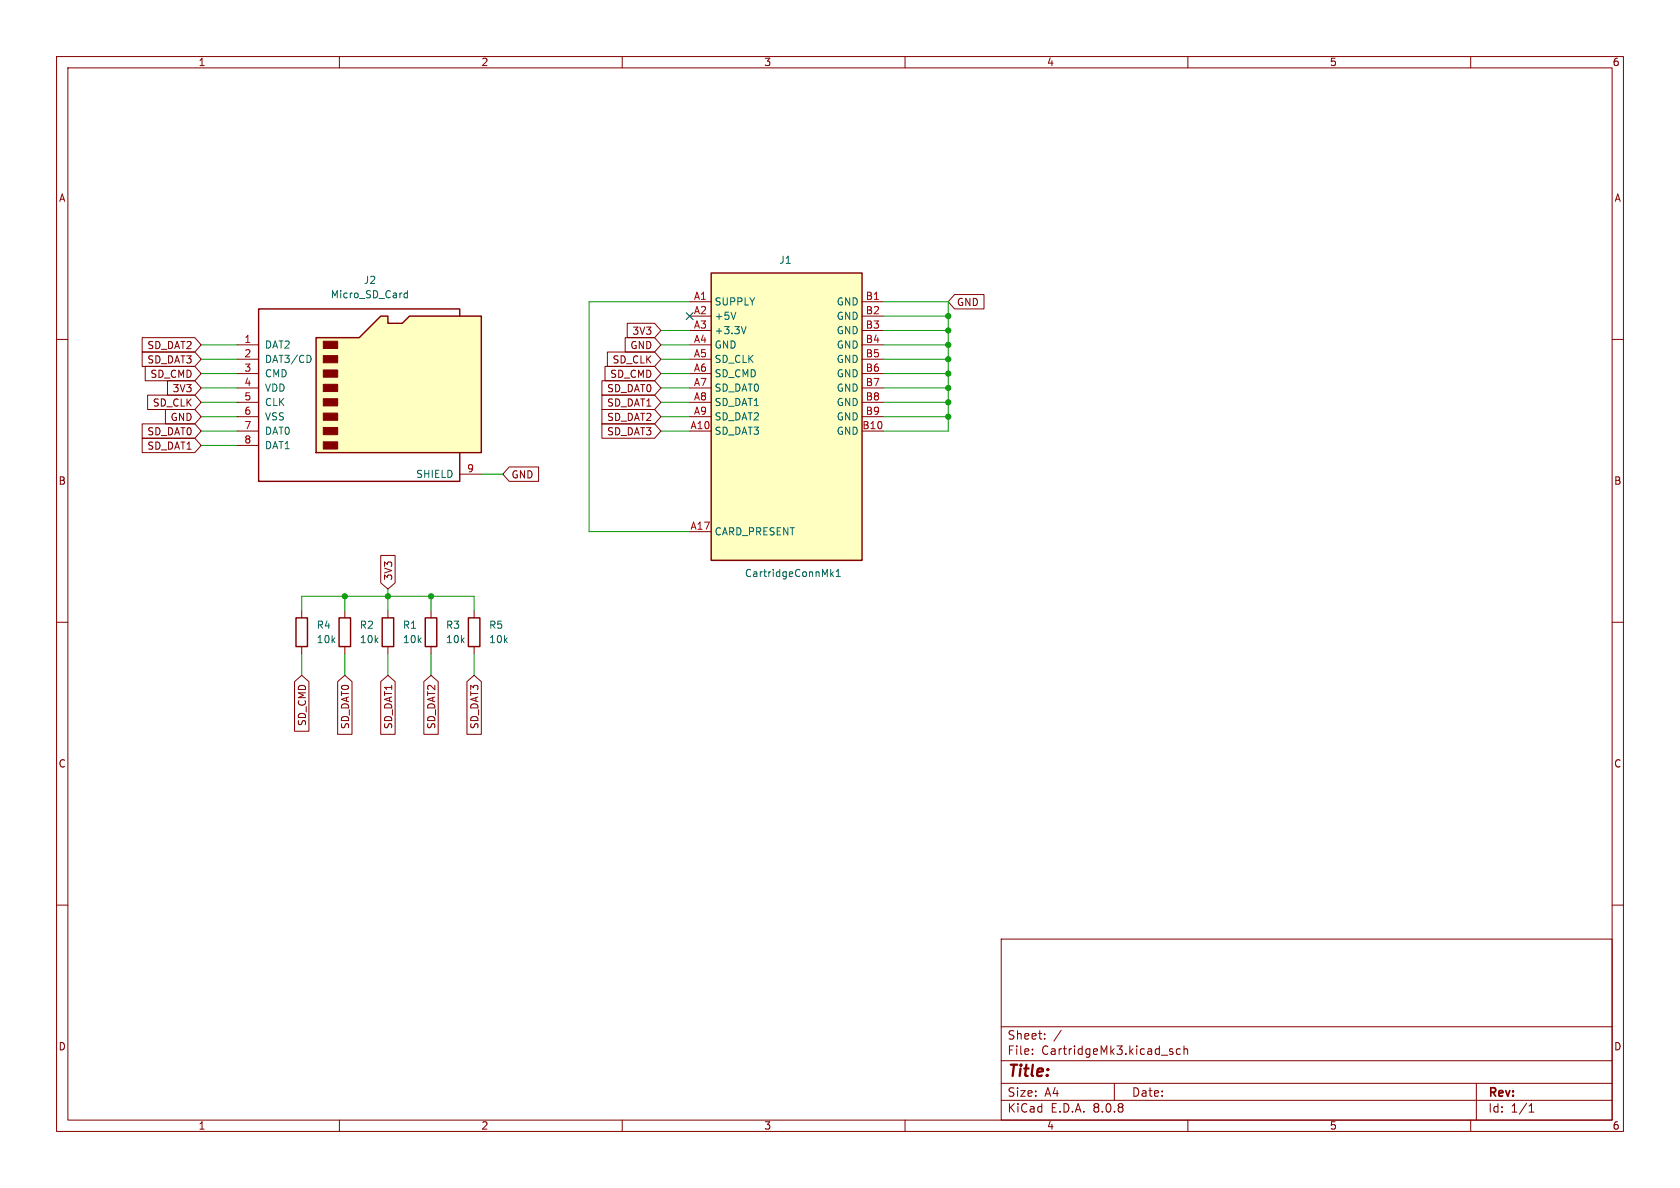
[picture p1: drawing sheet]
<svg xmlns="http://www.w3.org/2000/svg" width="297mm" height="210mm" viewBox="0 0 297 210" stroke-linecap="round" stroke-linejoin="round" font-family="sans-serif">
<g fill="none" stroke="#840000" stroke-width=".18">
<path d="M10 10h277v190h-277zM12 12h273v186h-273zM60 10v2M110 10v2M160 10v2M210 10v2M260 10v2M10 60h2M285 60h2M10 110h2M285 110h2M10 160h2"/>
<path d="M177 166h108v32h-108zM285 160h2M60 198v2M110 198v2M160 198v2M177 194.5h108M177 191.5h108M177 187.5h108M177 181.5h108M182.5 186.3v.1M182.5 185.5v.1M184.7 183.6v.1"/>
<path d="M184.7 182.8v.1M187.6 182.1l-1.3 2M197 191.5v3M207 185.9l.3 .1 .1 .2-.2 .2h-.3M207 185.4l.3 .1M208.7 185.5l-.5-.1-.2 .3v.4l.1 .2h.6M209.3 185.5l.2-.1 .4 .1 .1 .9M209.3 184.9v1.5M210 198v2M260 198v2M261 191.5v6.5M270.3 196.6h.9"/>
<path d="M270.3 195.5l.4-.4v1.5"/>
</g>
<path d="M125.7 48.3h26.7v50.8h-26.7z" fill="#ffffc2"/>
<path d="M125.7 48.3h26.7v50.8h-26.7z" fill="none" stroke="#840000" stroke-width=".25"/>
<g fill="none" stroke="#840000" stroke-width=".18">
<path d="M121.9 53.3h3.8M121.9 55.9h3.8M121.9 58.4h3.8M152.4 53.3h3.8M152.4 55.9h3.8M152.4 58.4h3.8M121.9 76.2h3.8M121.9 61h3.8M121.9 63.5h3.8M121.9 66h3.8M121.9 68.6h3.8M121.9 71.1h3.8"/>
<path d="M121.9 73.7h3.8M152.4 76.2h3.8M152.4 61h3.8M152.4 63.5h3.8M152.4 66h3.8M152.4 68.6h3.8M152.4 71.1h3.8M152.4 73.7h3.8M121.9 94h3.8"/>
</g>
<path d="M130.1 55.2l-.4 1.3M131.9 57.7l-.4 1.3M146.9 100.7v1.2M147 101.4l.3 .5M147.3 101.1l-.4 .5M147.8 101.9h.8M147.8 101l.4-.3v1.2" fill="none" stroke="#006464" stroke-width=".18"/>
<path d="M55.9 59.7h7.6l3.8-3.8h1.3v1.3h2.5l1.3-1.3h12.7v24.1h-29.2z" fill="#ffffc2"/>
<g fill="#840000" stroke="#840000" stroke-width=".18">
<path d="M57.1 78.1h2.6v1.3h-2.6z"/>
<path d="M57.1 75.6h2.6v1.2h-2.6z"/>
<path d="M57.1 73h2.6v1.3h-2.6z"/>
<path d="M57.1 70.5h2.6v1.3h-2.6z"/>
<path d="M57.1 67.9h2.6v1.3h-2.6z"/>
<path d="M57.1 65.4h2.6v1.3h-2.6z"/>
<path d="M57.1 62.9h2.6v1.2h-2.6z"/>
<path d="M57.1 60.3h2.6v1.3h-2.6z"/>
</g>
<path d="M55.9 59.7h7.6l3.8-3.8h1.3v1.3h2.5l1.3-1.3h12.7v24.1h-29.2zM81.3 55.9v-1.3h-35.6v30.5h35.6v-5.1M52.3 109.2h2.1v5.1h-2.1zM59.9 109.2h2.1v5.1h-2.1zM67.6 109.2h2v5.1h-2zM75.2 109.2h2v5.1h-2zM82.8 109.2h2v5.1h-2z" fill="none" stroke="#840000" stroke-width=".25"/>
<g fill="none" stroke="#840000" stroke-width=".18">
<path d="M25.1 59.7h9.3l1.2 1.3-1.2 1.2h-9.3zM110.5 59.7h5.2l1.1 1.3-1.1 1.2h-5.2zM110.9 57.1h4.8l1.1 1.3-1.1 1.3h-4.8zM168.8 52.1h5.2v2.5h-5.2l-1.2-1.3zM25.1 77.5h9.3l1.2 1.2-1.2 1.3h-9.3zM25.1 74.9h9.3l1.2 1.3-1.2 1.3h-9.3zM25.1 62.2h9.3l1.2 1.3-1.2 1.3h-9.3zM25.7 64.8h8.7l1.2 1.2-1.2 1.3h-8.7zM26.1 69.8h8.3l1.2 1.3-1.2 1.3h-8.3zM29.2 72.4h5.2l1.2 1.3-1.2 1.2h-5.2zM29.6 67.3h4.8l1.2 1.3-1.2 1.3h-4.8zM41.9 61h3.8"/>
<path d="M41.9 63.5h3.8M41.9 66h3.8M41.9 68.6h3.8M41.9 71.1h3.8M41.9 73.7h3.8M41.9 76.2h3.8M41.9 78.7h3.8M106.4 74.9h9.3l1.1 1.3-1.1 1.3h-9.3zM106.4 67.3h9.3l1.1 1.3-1.1 1.3h-9.3zM106.4 69.8h9.3l1.1 1.3-1.1 1.3h-9.3zM106.4 72.4h9.3l1.1 1.3-1.1 1.2h-9.3zM107 64.8h8.7l1.1 1.2-1.1 1.3h-8.7z"/>
<path d="M107.4 62.2h8.3l1.1 1.3-1.1 1.3h-8.3zM67.3 98.2h2.6v4.8l-1.3 1.1-1.3-1.1zM81.3 83.8h3.8M90 82.5h5.2v2.6h-5.2l-1.1-1.3zM53.3 108v1.2M53.3 114.3v1.3M61 108v1.2M61 114.3v1.3M68.6 108v1.2M68.6 114.3v1.3M76.2 108v1.2M76.2 114.3v1.3"/>
<path d="M83.8 108v1.2M83.8 114.3v1.3M52.1 120.5l1.2-1.1 1.3 1.1v8.8h-2.5zM59.7 120.5l1.3-1.1 1.2 1.1v9.3h-2.5zM67.3 120.5l1.3-1.1 1.3 1.1v9.3h-2.6zM74.9 120.5l1.3-1.1 1.3 1.1v9.3h-2.6zM82.5 120.5l1.3-1.1 1.3 1.1v9.3h-2.6z"/>
</g>
<path d="M71.4 52.4l.3 .2h.3M72 51.4v1.2M72 51.9l-.3-.1-.3 .2M54.8 62.9l.2 .5-.2 .6" fill="none" stroke="#006464" stroke-width=".18"/>
<g fill="none" stroke="#009600" stroke-width=".18">
<path d="M116.8 58.4h5.1M121.9 53.3h-17.8v40.7h17.8M156.2 53.3h11.4v22.9h-11.4M156.2 55.9h11.4M156.2 58.4h11.4M35.6 76.2h6.3M35.6 66h6.3M35.6 63.5h6.3M35.6 61h6.3M35.6 68.6h6.3M35.6 78.7h6.3M35.6 73.7h6.3"/>
<path d="M35.6 71.1h6.3M116.8 76.2h5.1M116.8 66h5.1M116.8 63.5h5.1M116.8 61h5.1M116.8 68.6h5.1M116.8 73.7h5.1M116.8 71.1h5.1M156.2 66h11.4M156.2 63.5h11.4M156.2 61h11.4M156.2 68.6h11.4"/>
<path d="M156.2 73.7h11.4M156.2 71.1h11.4M85.1 83.8h3.8M53.3 108v-2.6h30.5v2.6M53.3 115.6v3.8M61 105.4v2.6M61 115.6v3.8M68.6 104.1v3.9M68.6 115.6v3.8M76.2 105.4v2.6M76.2 115.6v3.8M83.8 115.6v3.8"/>
</g>
<path d="M121.3 55.3l1.2 1.2M122.5 55.3l-1.2 1.2" fill="none" stroke="#000084" stroke-width=".18"/>
<g fill="#009600" stroke="#009600" stroke-width=".18">
<circle cx="167.6" cy="61" r=".46"/>
<circle cx="167.6" cy="66" r=".46"/>
<circle cx="167.6" cy="63.5" r=".46"/>
<circle cx="167.6" cy="73.7" r=".46"/>
<circle cx="167.6" cy="68.6" r=".46"/>
<circle cx="167.6" cy="71.1" r=".46"/>
<circle cx="167.6" cy="55.9" r=".46"/>
<circle cx="167.6" cy="58.4" r=".46"/>
<circle cx="76.2" cy="105.4" r=".46"/>
<circle cx="68.6" cy="105.4" r=".46"/>
<circle cx="61" cy="105.4" r=".46"/>
</g>
<text font-size="2.8" fill="#840000" x="178" y="190.9">Title:</text>
<g font-size="2.1" fill="#840000">
<text x="178" y="184">Sheet:</text>
<text x="178" y="186.7">File:</text>
<text x="184.1" y="186.7">CartridgeMk3.kicad_sch</text>
<text x="178" y="196.9">KiCad</text>
<text x="178" y="194.1">Size:</text>
<text x="184.7" y="194.1">A4</text>
<text x="185.7" y="196.9">E.D.A.</text>
<text x="193.3" y="196.9">8.0.8</text>
<text x="200" y="194.1">Date:</text>
<text x="263" y="194.3">Rev:</text>
<text x="263" y="196.9">Id:</text>
<text x="267.1" y="196.9">1/1</text>
</g>
<g font-size="1.8" fill="#840000">
<text x="35" y="11.9">1</text>
<text x="85" y="11.9">2</text>
<text x="135" y="11.9">3</text>
<text x="185" y="11.9">4</text>
<text x="235" y="11.9">5</text>
<text x="285" y="11.9">6</text>
<text x="10.3" y="35.9">A</text>
<text x="285.3" y="35.9">A</text>
<text x="111.7" y="59.4">3V3</text>
<text x="169.1" y="54.3">GND</text>
<text x="25.9" y="64.5">SD_DAT3</text>
<text x="25.9" y="61.9">SD_DAT2</text>
<text x="108.2" y="64.5">SD_CLK</text>
<text x="111.3" y="61.9">GND</text>
<text x="26.5" y="67">SD_CMD</text>
<text x="30.4" y="69.5">3V3</text>
<text x="107.2" y="69.5">SD_DAT0</text>
<text x="107.8" y="67">SD_CMD</text>
<text x="25.9" y="77.2">SD_DAT0</text>
<text x="26.9" y="72.1">SD_CLK</text>
<text x="30.1" y="74.6">GND</text>
<text x="107.2" y="77.2">SD_DAT3</text>
<text x="107.2" y="72.1">SD_DAT1</text>
<text x="107.2" y="74.6">SD_DAT2</text>
<text x="25.9" y="79.7">SD_DAT1</text>
<text x="10.3" y="85.9">B</text>
<text x="90.3" y="84.8">GND</text>
<text x="285.3" y="85.9">B</text>
<text x="69.5" y="102.7" transform="rotate(-90 69.5 102.7)">3V3</text>
<text x="54.3" y="128.5" transform="rotate(-90 54.3 128.5)">SD_CMD</text>
<text x="61.9" y="129" transform="rotate(-90 61.9 129)">SD_DAT0</text>
<text x="69.5" y="129" transform="rotate(-90 69.5 129)">SD_DAT1</text>
<text x="77.2" y="129" transform="rotate(-90 77.2 129)">SD_DAT2</text>
<text x="84.8" y="129" transform="rotate(-90 84.8 129)">SD_DAT3</text>
<text x="10.3" y="135.9">C</text>
<text x="285.3" y="135.9">C</text>
<text x="10.3" y="185.9">D</text>
<text x="285.3" y="185.9">D</text>
<text x="35" y="199.9">1</text>
<text x="85" y="199.9">2</text>
<text x="135" y="199.9">3</text>
<text x="185" y="199.9">4</text>
<text x="235" y="199.9">5</text>
<text x="285" y="199.9">6</text>
</g>
<g font-size="1.8" fill="#006464">
<text x="137.7" y="46.8">J1</text>
<text x="58.4" y="52.9">Micro_SD_Card</text>
<text x="64.2" y="50.4">J2</text>
<text x="126.2" y="54.2">SUPPLY</text>
<text x="126.2" y="56.7">+5V</text>
<text x="126.2" y="59.3">+3.3V</text>
<text x="147.8" y="54.2">GND</text>
<text x="147.8" y="56.7">GND</text>
<text x="147.8" y="59.3">GND</text>
<text x="46.7" y="61.8">DAT2</text>
<text x="46.7" y="64.4">DAT3/CD</text>
<text x="126.2" y="61.8">GND</text>
<text x="126.2" y="64.4">SD_CLK</text>
<text x="147.8" y="61.8">GND</text>
<text x="147.8" y="64.4">GND</text>
<text x="46.7" y="66.9">CMD</text>
<text x="46.7" y="69.4">VDD</text>
<text x="46.7" y="72">CLK</text>
<text x="126.2" y="66.9">SD_CMD</text>
<text x="126.2" y="69.4">SD_DAT0</text>
<text x="126.2" y="72">SD_DAT1</text>
<text x="147.8" y="66.9">GND</text>
<text x="147.8" y="69.4">GND</text>
<text x="147.8" y="72">GND</text>
<text x="46.7" y="74.5">VSS</text>
<text x="46.7" y="77.1">DAT0</text>
<text x="126.2" y="77.1">SD_DAT3</text>
<text x="126.2" y="74.5">SD_DAT2</text>
<text x="147.8" y="77.1">GND</text>
<text x="147.8" y="74.5">GND</text>
<text x="46.7" y="79.6">DAT1</text>
<text x="73.5" y="84.7">SHIELD</text>
<text x="126.2" y="94.8">CARD_PRESENT</text>
<text x="131.6" y="102.2">CartridgeConnMk1</text>
<text x="55.9" y="111.4">R4</text>
<text x="55.9" y="113.9">10k</text>
<text x="63.5" y="111.4">R2</text>
<text x="63.5" y="113.9">10k</text>
<text x="71.1" y="111.4">R1</text>
<text x="71.1" y="113.9">10k</text>
<text x="78.7" y="111.4">R3</text>
<text x="78.7" y="113.9">10k</text>
<text x="86.4" y="111.4">R5</text>
<text x="86.4" y="113.9">10k</text>
</g>
<g font-size="1.8" fill="#a90000">
<text x="122.6" y="53.1">A1</text>
<text x="153" y="53.1">B1</text>
<text x="122.6" y="55.6">A2</text>
<text x="122.6" y="58.2">A3</text>
<text x="153" y="55.6">B2</text>
<text x="153" y="58.2">B3</text>
<text x="43.1" y="60.7">1</text>
<text x="43.1" y="63.2">2</text>
<text x="43.1" y="65.8">3</text>
<text x="122.6" y="60.7">A4</text>
<text x="122.6" y="63.2">A5</text>
<text x="122.6" y="65.8">A6</text>
<text x="153" y="60.7">B4</text>
<text x="153" y="63.2">B5</text>
<text x="153" y="65.8">B6</text>
<text x="43.1" y="68.3">4</text>
<text x="43.1" y="70.9">5</text>
<text x="122.6" y="68.3">A7</text>
<text x="122.6" y="70.9">A8</text>
<text x="153" y="68.3">B7</text>
<text x="153" y="70.9">B8</text>
<text x="43.1" y="73.4">6</text>
<text x="43.1" y="75.9">7</text>
<text x="122" y="75.9">A10</text>
<text x="122.6" y="73.4">A9</text>
<text x="152.4" y="75.9">B10</text>
<text x="153" y="73.4">B9</text>
<text x="43.1" y="78.5">8</text>
<text x="82.5" y="83.6">9</text>
<text x="122" y="93.7">A17</text>
</g>
</svg>
